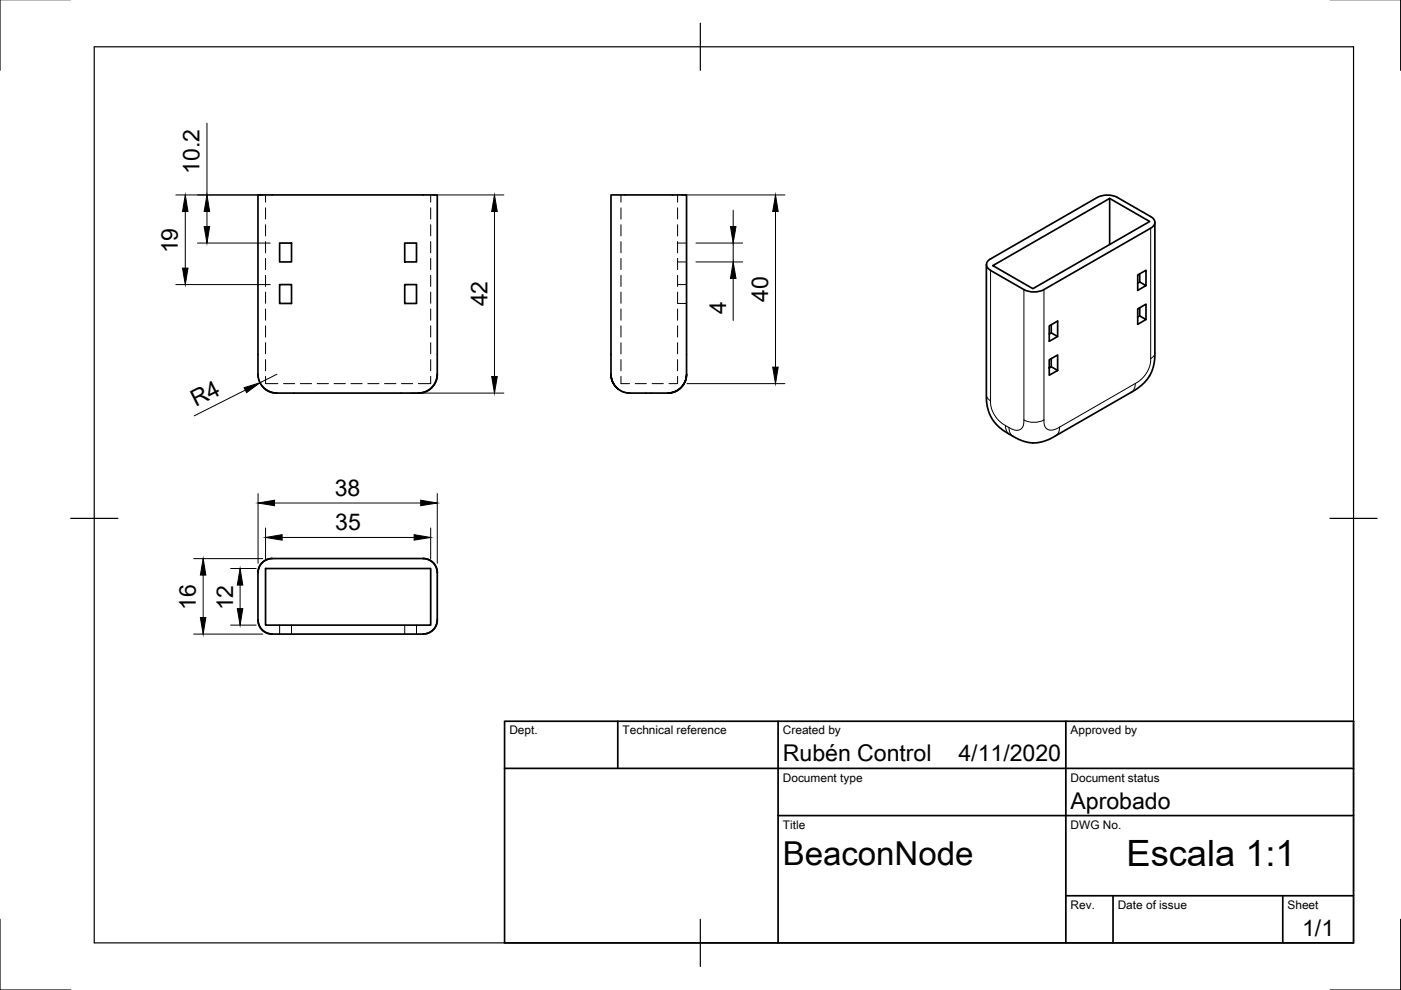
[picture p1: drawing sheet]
<svg xmlns="http://www.w3.org/2000/svg" width="297mm" height="210mm" viewBox="0 0 297 210" stroke-linecap="round" stroke-linejoin="round" font-family="sans-serif">
<!-- layer: Visible -->
<g fill="none" stroke="#000" stroke-width=".36">
<path d="M59.3 51.5h2.5v4h-2.5zM85.8 51.5h2.5v4h-2.5zM210 54.9a1.29 1.29 0 0 0-.9 1.2 1.29 1.29 0 0 0 .9 1.2M210.5 56.3l24.8-14.2 8.5 4.9-24.8 14.2zM232.6 41.9l-22.6 13M232.7 41.9a4.7 4.7 0 0 1 4.2 0M235.3 42.1v9.7M236.9 41.9l7.1 4a1.29 1.29 0 0 1 .9 1.2 1.29 1.29 0 0 1-.9 1.3M241.6 58.1v1.7l1.4 .8-1.8 1v-3.3l1.8-1v3.3M241.6 59.8l-.4 .2M244 48.4l-22.7 13a4.7 4.7 0 0 1-4.2 0l-7.1-4.1M244.9 47.2v28.4l-.3 2-.6 1.6-1.5 2-1.9 1.5-17.3 10-2.5 1-1.3 .2-1.6-.1-1.8-.6-2.2-1.2-1.5-.9-1.1-1-.9-1.2-.8-1.6-.5-2.8v-28.4"/>
<path d="M59.3 60.3h2.5v4h-2.5zM85.8 60.3h2.5v4h-2.5zM92.7 79.3v-38h-38v38.5l.5 1.5 .8 1 1.2 .8 1.5 .2M92.7 79.3l-.2 1.5-1 1.4-1.3 .9-1.5 .2M129.5 79.3v-38h16.1v38M222.5 78l.4-.2 1.3 .7-1.7 1.1v-3.3l1.7-1v3.2M222.9 68.8v1.8l1.3 .7-1.7 1.1v-3.3l1.7-1v3.2M222.9 70.6l-.4 .2M222.9 76v1.8M241.6 65.2v1.8l1.4 .7-1.8 1.1v-3.3l1.8-1v3.2M241.6 67l-.4 .2M243.8 79.6v.1"/>
<path d="M55.5 81.8l.5 .6 1 .6 1.7 .3M58.7 83.3h30M131.1 82.5l-.6-.5-.6-1-.4-1.7 .2 1.3 .6 1 .7 .8 1.3 .8 1 .1h8.3M141.6 83.3l1.5-.2 1.2-.9 1-1.4 .3-1.5-.3 1.5-.8 1.3-1.4 1zM57.7 118.4h32.2l1 .3 1 .7 .6 1 .2 1M57.7 118.4l-1.1 .2-1 .6-.7 1-.2 1.2M57.7 118.4a2.99 2.99 0 0 0-3 3M89.7 118.4a2.99 2.99 0 0 1 3 3M54.7 131.4l.2 1.1 .7 1.1 1 .6 1.1 .2M54.7 121.4v10M54.7 131.4a2.99 2.99 0 0 0 3 3M56.3 120.5h35v12h-35z"/>
<path d="M92.7 131.4l-.2 1.1-.6 1-1 .7-1 .2h-32.2M92.7 121.4v10M92.7 131.4a2.99 2.99 0 0 1-3 3"/>
</g>
<!-- layer: Hidden -->
<g fill="none" stroke="#000" stroke-width=".21">
<path d="M56.3 41.3v1.6M56.3 44.1v2.4M56.3 47.6v2.4M56.3 51.2v2.4M56.3 54.8v2.4M56.3 58.4v2.3M91.3 41.3v1.6M91.3 44.1v2.4M91.3 47.6v2.4M91.3 51.2v2.4M91.3 54.8v2.4M91.3 58.4v2.3"/>
<path d="M131.7 41.3v1.6M131.7 44.1v2.4M131.7 47.6v2.4M131.7 51.2v2.4M131.7 54.8v2.4M131.7 58.4v2.3M143.7 55.5h1.9M143.7 51.5h1.9M143.7 41.3v1.6M143.7 44.1v2.4M143.7 47.6v2.4M143.7 51.2v2.4"/>
<path d="M143.7 54.8v2.4M143.7 58.4v2.3M54.7 79.3l.2 1.2 .6 1.2-.7-1.3zM56.3 79.8v1.5h2.6M56.3 61.9v2.4M56.3 65.5v2.4M56.3 69.1v2.4M56.3 72.7v2.3M56.3 76.2v2.4M91.3 79.8v1.5h-2.6M91.3 61.9v2.4M91.3 65.5v2.4"/>
<path d="M91.3 69.1v2.4M91.3 72.7v2.3M91.3 76.2v2.4M92.7 79.3l-.2 1.2-.6 1.2M129.5 79.3l.2 1.2 .6 1.2M131.7 79.8v1.5h1.8M131.7 61.9v2.4M131.7 65.5v2.4M131.7 69.1v2.4M131.7 72.7v2.3M131.7 76.2v2.4M143.7 79.8v1.5h-1.9"/>
<path d="M143.7 64.3h1.9M143.7 60.3h1.9M143.7 61.9v2.4M143.7 65.5v2.4M143.7 69.1v2.4M143.7 72.7v2.3M143.7 76.2v2.4M145.6 79.3l-.2 1.2-.6 1.2M56.3 82.5l1.3 .7 1.1 .1M60.1 81.3h2.4M63.7 81.3h2.4M67.2 81.3h2.4"/>
<path d="M70.8 81.3h2.4M74.4 81.3h2.4M78 81.3h2.3M81.5 81.3h2.4M85.1 81.3h2.4M91.1 82.6l-1.3 .6-1.1 .1M131.1 82.5l1.1 .6 1.3 .2-1.1-.1-1.2-.7M134.7 81.3h2.4M138.3 81.3h2.3M143.9 82.6l-1.2 .6-1.1 .1M59.3 132.5v1.9M61.8 132.5v1.9"/>
<path d="M85.8 132.5v1.9M88.3 132.5v1.9"/>
</g>
<!-- layer: Visible Narrow -->
<g fill="none" stroke="#000" stroke-width=".21">
<path d="M210 57.3v28.3l.3 1.2 .9 1.7 .8 .9 1.2 .8M244 48.4v28.1l-.3 1.3-.4 1-1.1 1.4-1.1 .9-16.9 9.7-1.2 .4-.9-.2-.6-.6-.2-1.3M217.1 61.4v27.7M221.3 61.4v27.7M244.9 74.8a1.49 1.49 0 0 1-.9 1.2M209.1 83.8a1.49 1.49 0 0 0 .9 1.2M213.2 90.2a2.09 2.09 0 0 0 .8 1.9M213.2 90.2l.7 .4M213.9 90.6a2.09 2.09 0 0 0 .9 1.9M217.1 89.1l-.2 1.4-.7 .6-1 .1-1.3-.6M217.1 89a4.7 4.7 0 0 0 4.2 0M224.7 90.6a2.09 2.09 0 0 1-.9 1.8"/>
<path d="M240.7 81.3a2.09 2.09 0 0 1-.8 1.9"/>
</g>
<!-- layer: TitleBlock -->
<path d="M107 152.9h180v47h-180zM131 152.9v10M165 152.9v47M226 152.9v47M107 162.9h180M165 172.9h122M226 189.9h61M236 189.9v10M272 189.9v10" fill="none" stroke="#000" stroke-width=".36"/>
<!-- layer: Border -->
<path d="M0 -.1v15M297 -.1v15M20 9.9h267v190h-267zM148.5 4.9v10M15 109.9h10M282 109.9h10M0 194.9v15h15M148.5 194.9v10M297 194.9v15h-15" fill="none" stroke="#000" stroke-width=".25"/>
<!-- layer: Dimensions -->
<g fill="none" stroke="#000" stroke-width=".21">
<path d="M43.9 26.1v15.2M37.3 41.3h18.4M39.3 44.8v12M41.9 51.5h15.4M43.9 44.8v3.2M91.7 41.3h15.1M104.8 44.8v35M144.5 41.3h21.9M147.6 51.5h9.9M147.6 55.5h9.9M155.4 44.5v3.5M155.4 51.5v4"/>
<path d="M155.4 59v9M164.4 44.8v33M37.3 60.3h20M58.7 79.3l-3.6 1.8M52 82.7l-10.8 5.5M87 83.3h19.8M145.6 81.3h20.8M41.1 118.4h14.6M54.7 104.6v14.8M56.3 111.9v6.6M58.2 106.7h31M59.8 114h28"/>
<path d="M91.3 111.9v6.6M92.7 104.6v14.8M41.1 134.4h14.6M43.1 121.9v9M48.9 120.5h5.4M48.9 132.5h5.4M50.9 124.1v4.9"/>
</g>
<g fill="#000" stroke="#000" stroke-width=".21">
<path d="M38.7 56.8h1.2l-.6 3.5zM39.3 41.3l.6 3.5h-1.2zM43.3 48h1.1l-.5 3.5zM43.9 41.3l.5 3.5h-1.1zM104.8 41.3l.6 3.5h-1.2zM154.9 48h1.1l-.6 3.5zM155.4 55.5l.6 3.5h-1.1zM164.4 41.3l.6 3.5h-1.2zM104.2 79.8h1.2l-.6 3.5zM163.8 77.8h1.2l-.6 3.5zM51.8 82.2l3.3-1.1-2.8 2.1zM54.7 106.7l3.5-.6v1.1z"/>
<path d="M56.3 114l3.5-.6v1.1zM87.8 113.4l3.5 .6-3.5 .5zM89.2 106.1l3.5 .6-3.5 .5zM43.1 118.4l.5 3.5h-1.1zM42.5 130.9h1.1l-.5 3.5zM50.9 120.5l.6 3.6h-1.2zM50.3 129h1.2l-.6 3.5z"/>
</g>
<text font-size="7.7" x="238.8" y="183.6">Escala 1:1</text>
<text font-size="7" x="166" y="183.4">BeaconNode</text>
<g font-size="4.9">
<text x="42.3" y="36.9" transform="rotate(-90 42.3 36.9)">10.2</text>
<text x="37.7" y="53.7" transform="rotate(-90 37.7 53.7)">19</text>
<text x="103.3" y="65" transform="rotate(-90 103.3 65)">42</text>
<text x="162.9" y="64" transform="rotate(-90 162.9 64)">40</text>
<text x="153.9" y="66.5" transform="rotate(-90 153.9 66.5)">4</text>
<text x="41.5" y="86.3" transform="rotate(-27 41.5 86.3)">R4</text>
<text x="71" y="105.1">38</text>
<text x="71.1" y="112.4">35</text>
<text x="41.5" y="129.3" transform="rotate(-90 41.5 129.3)">16</text>
<text x="49.4" y="129.4" transform="rotate(-90 49.4 129.4)">12</text>
<text x="166" y="161.4">Rubén Control</text>
<text x="203.2" y="161.4">4/11/2020</text>
<text x="227" y="171.4">Aprobado</text>
<text x="276.1" y="198.5">1/1</text>
</g>
<g font-size="2.5">
<text x="108" y="155.7">Dept.</text>
<text x="132" y="155.7">Technical reference</text>
<text x="166" y="155.7">Created by</text>
<text x="227" y="155.7">Approved by</text>
<text x="166" y="165.7">Document type</text>
<text x="227" y="165.7">Document status</text>
<text x="166" y="175.7">Title</text>
<text x="227" y="175.7">DWG No.</text>
<text x="227" y="192.7">Rev.</text>
<text x="237" y="192.7">Date of issue</text>
<text x="273" y="192.7">Sheet</text>
</g>
</svg>
